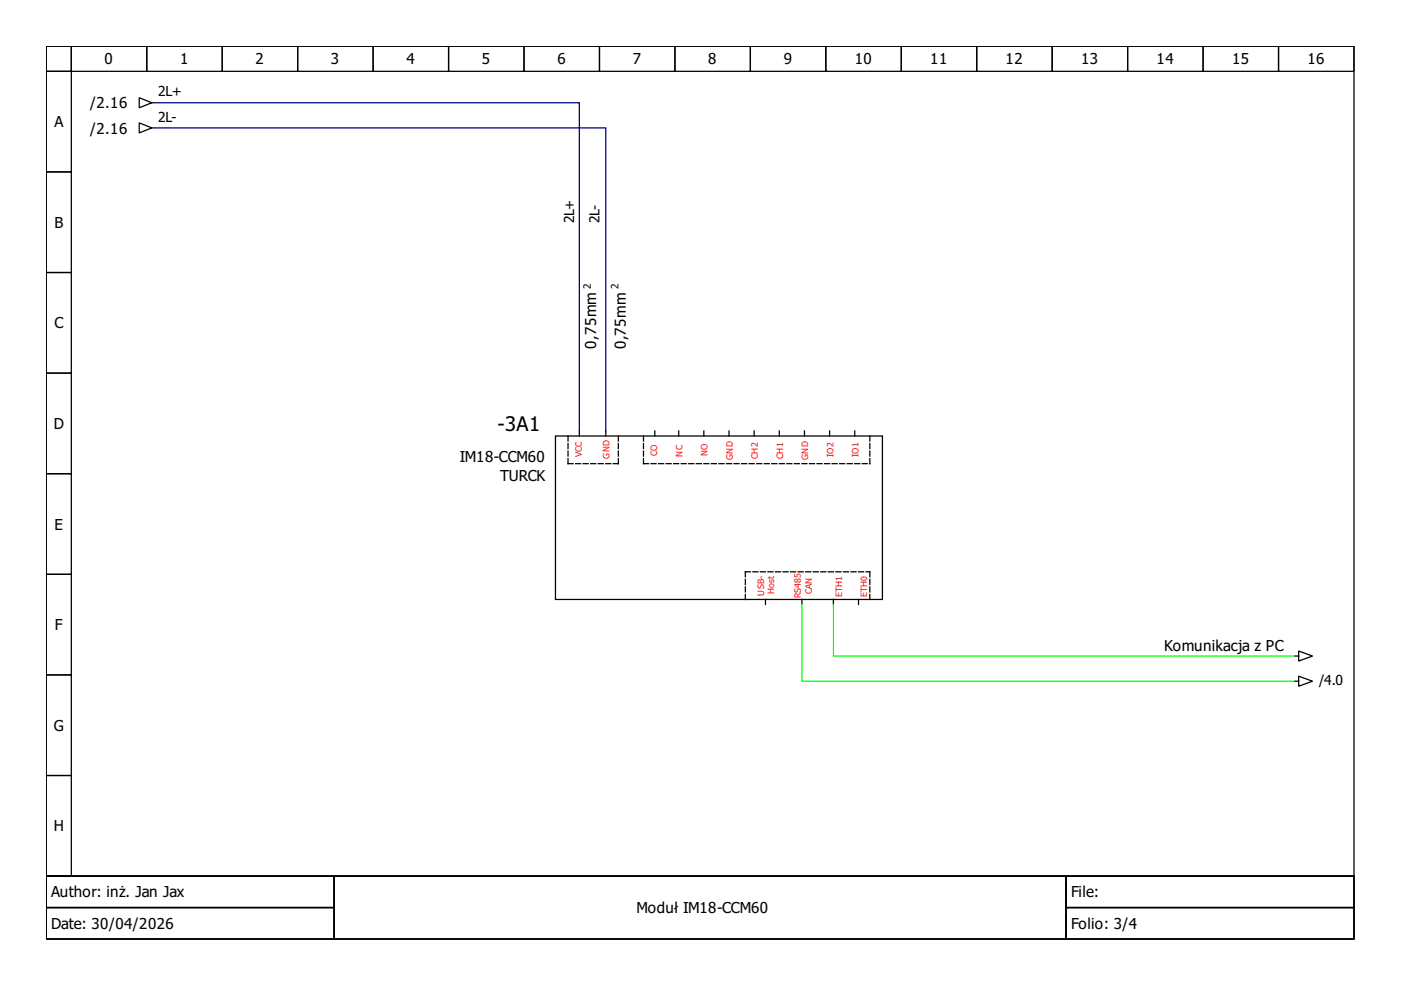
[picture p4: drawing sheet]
<svg xmlns="http://www.w3.org/2000/svg" width="297mm" height="210mm" viewBox="0 0 297 210" stroke-linecap="round" stroke-linejoin="round" font-family="sans-serif">
<g fill="none" stroke="#000" stroke-width=".27">
<path d="M9.8 9.8h277.3v176h-277.3zM9.8 9.8h5.3v5.3h-5.3zM9.8 15.1h5.3v21.4h-5.3zM15.1 9.8h16v5.3h-16zM31.1 9.8h16v5.3h-16zM47.1 9.8h16v5.3h-16zM63.1 9.8h16v5.3h-16zM79.1 9.8h16v5.3h-16zM95.1 9.8h16v5.3h-16zM111.1 9.8h16v5.3h-16zM127.1 9.8h16v5.3h-16zM143.1 9.8h16v5.3h-16z"/>
<path d="M159.1 9.8h16v5.3h-16zM175.1 9.8h16v5.3h-16zM191.1 9.8h16v5.3h-16zM207.1 9.8h16v5.3h-16zM223.1 9.8h16v5.3h-16zM239.1 9.8h16v5.3h-16zM255.1 9.8h16v5.3h-16zM271.1 9.8h16v5.3h-16zM9.8 36.5h5.3v21.3h-5.3zM29.5 26.1l2.7 1-2.7 1.1zM29.5 20.7l2.7 1.1-2.7 1.1zM32.2 27.1h.8"/>
<path d="M32.2 21.8h.8M9.8 57.8h5.3v21.3h-5.3zM9.8 79.1h5.3v21.3h-5.3zM117.8 92.4h69.3v34.7h-69.3zM122.8 91.4v1M128.4 91.4v1M138.8 91.4v1M143.9 91.4v1M149.2 91.4v1M154.6 91.4v1M159.9 91.4v1M165.2 91.4v1"/>
<path d="M170.6 91.4v1M175.9 91.4v1M181.2 91.4v1M9.8 100.4h5.3v21.4h-5.3zM9.8 121.8h5.3v21.3h-5.3zM162.3 127.1v1.1M170 127.1v1.1M176.7 127.1v1.1M182 127.1v1.1M274.5 139.1h.8M275.3 138l3 1.1-3 1.1zM9.8 143.1h5.3v21.3h-5.3z"/>
<path d="M274.5 144.4h.8M275.3 143.4l3 1-3 1.1zM9.8 164.4h5.3v21.4h-5.3zM9.8 185.8h277.3v13.3h-277.3zM9.8 185.8h61v6.6h-61zM9.8 192.4h61v6.7h-61zM70.8 185.8h155.2v13.3h-155.2zM226 185.8h61.1v6.6h-61.1zM226 192.4h61.1v6.7h-61.1z"/>
</g>
<path d="M120.4 92.4v5.9M120.4 98.3h10.7M131.1 98.3v-5.9M136.4 98.3h48M136.4 98.3v-5.9M184.4 98.3v-5.9M158 127.1v-5.9M158 121.2h26.4M184.4 127.1v-5.9" fill="none" stroke="#000" stroke-width=".27" stroke-dasharray="1.1 .5"/>
<path d="M33.3 27.1h95.1v64.3M33.3 21.8h89.5v69.6" fill="none" stroke="#00007f" stroke-width=".27"/>
<path d="M170 128.2v16.2h104.3M176.7 128.2v10.9h97.6" fill="none" stroke="#0f0" stroke-width=".27"/>
<text font-size="4.3" x="105.5" y="91.4">-3A1</text>
<g font-size="3.2">
<text x="22.2" y="13.7">0</text>
<text x="38.2" y="13.7">1</text>
<text x="54.2" y="13.7">2</text>
<text x="70.2" y="13.7">3</text>
<text x="86.2" y="13.7">4</text>
<text x="102.2" y="13.7">5</text>
<text x="118.2" y="13.7">6</text>
<text x="134.2" y="13.7">7</text>
<text x="150.2" y="13.7">8</text>
<text x="166.2" y="13.7">9</text>
<text x="181.2" y="13.7">10</text>
<text x="197.2" y="13.7">11</text>
<text x="213.2" y="13.7">12</text>
<text x="229.2" y="13.7">13</text>
<text x="245.2" y="13.7">14</text>
<text x="261.2" y="13.7">15</text>
<text x="277.2" y="13.7">16</text>
<text x="19.1" y="23">/2.16</text>
<text x="11.5" y="27">A</text>
<text x="19.1" y="28.3">/2.16</text>
<text x="11.5" y="48.3">B</text>
<text x="11.5" y="69.6">C</text>
<text x="126.4" y="73.9" transform="rotate(-90 126.4 73.9)">0,75mm</text>
<text x="132.7" y="74" transform="rotate(-90 132.7 74)">0,75mm</text>
<text x="11.4" y="91">D</text>
<text x="97.5" y="98">IM18-CCM60</text>
<text x="106" y="102">TURCK</text>
<text x="11.5" y="112.3">E</text>
<text x="11.7" y="133.6">F</text>
<text x="246.8" y="138">Komunikacja z PC</text>
<text x="11.4" y="155">G</text>
<text x="11.4" y="176.3">H</text>
<text x="10.9" y="190.3">Author: inż. Jan Jax</text>
<text x="227.1" y="190.3">File:</text>
<text x="10.9" y="197">Date: 30/04/2026</text>
<text x="135" y="193.6">Moduł IM18-CCM60</text>
<text x="227.1" y="197">Folio: 3/4</text>
</g>
<g font-size="2.9">
<text x="33.5" y="20.5">2L+</text>
<text x="33.5" y="25.8">2L-</text>
<text x="121.8" y="47.4" transform="rotate(-90 121.8 47.4)">2L+</text>
<text x="127.1" y="47.4" transform="rotate(-90 127.1 47.4)">2L-</text>
<text x="279.7" y="145.3">/4.0</text>
</g>
<g font-size="2.1">
<text x="125.3" y="61.3" transform="rotate(-90 125.3 61.3)">2</text>
<text x="131.1" y="61.2" transform="rotate(-90 131.1 61.2)">2</text>
</g>
<g font-size="1.9" fill="#f00">
<text x="123.4" y="96.8" transform="rotate(-90 123.4 96.8)">VCC</text>
<text x="129.2" y="97.2" transform="rotate(-90 129.2 97.2)">GND</text>
<text x="139.4" y="96.7" transform="rotate(-90 139.4 96.7)">CO</text>
<text x="144.7" y="96.8" transform="rotate(-90 144.7 96.8)">NC</text>
<text x="150" y="96.7" transform="rotate(-90 150 96.7)">NO</text>
<text x="155.4" y="97.5" transform="rotate(-90 155.4 97.5)">GND</text>
<text x="160.7" y="97.2" transform="rotate(-90 160.7 97.2)">CH2</text>
<text x="166" y="97.2" transform="rotate(-90 166 97.2)">CH1</text>
<text x="171.4" y="97.5" transform="rotate(-90 171.4 97.5)">GND</text>
<text x="176.7" y="97" transform="rotate(-90 176.7 97)">IO2</text>
<text x="182" y="97" transform="rotate(-90 182 97)">IO1</text>
<text x="162" y="126.3" transform="rotate(-90 162 126.3)">USB-</text>
<text x="164.2" y="126" transform="rotate(-90 164.2 126)">Host</text>
<text x="169.8" y="126.8" transform="rotate(-90 169.8 126.8)">RS485</text>
<text x="172.2" y="126" transform="rotate(-90 172.2 126)">CAN</text>
<text x="178.6" y="126.6" transform="rotate(-90 178.6 126.6)">ETH1</text>
<text x="183.9" y="126.6" transform="rotate(-90 183.9 126.6)">ETH0</text>
</g>
</svg>
